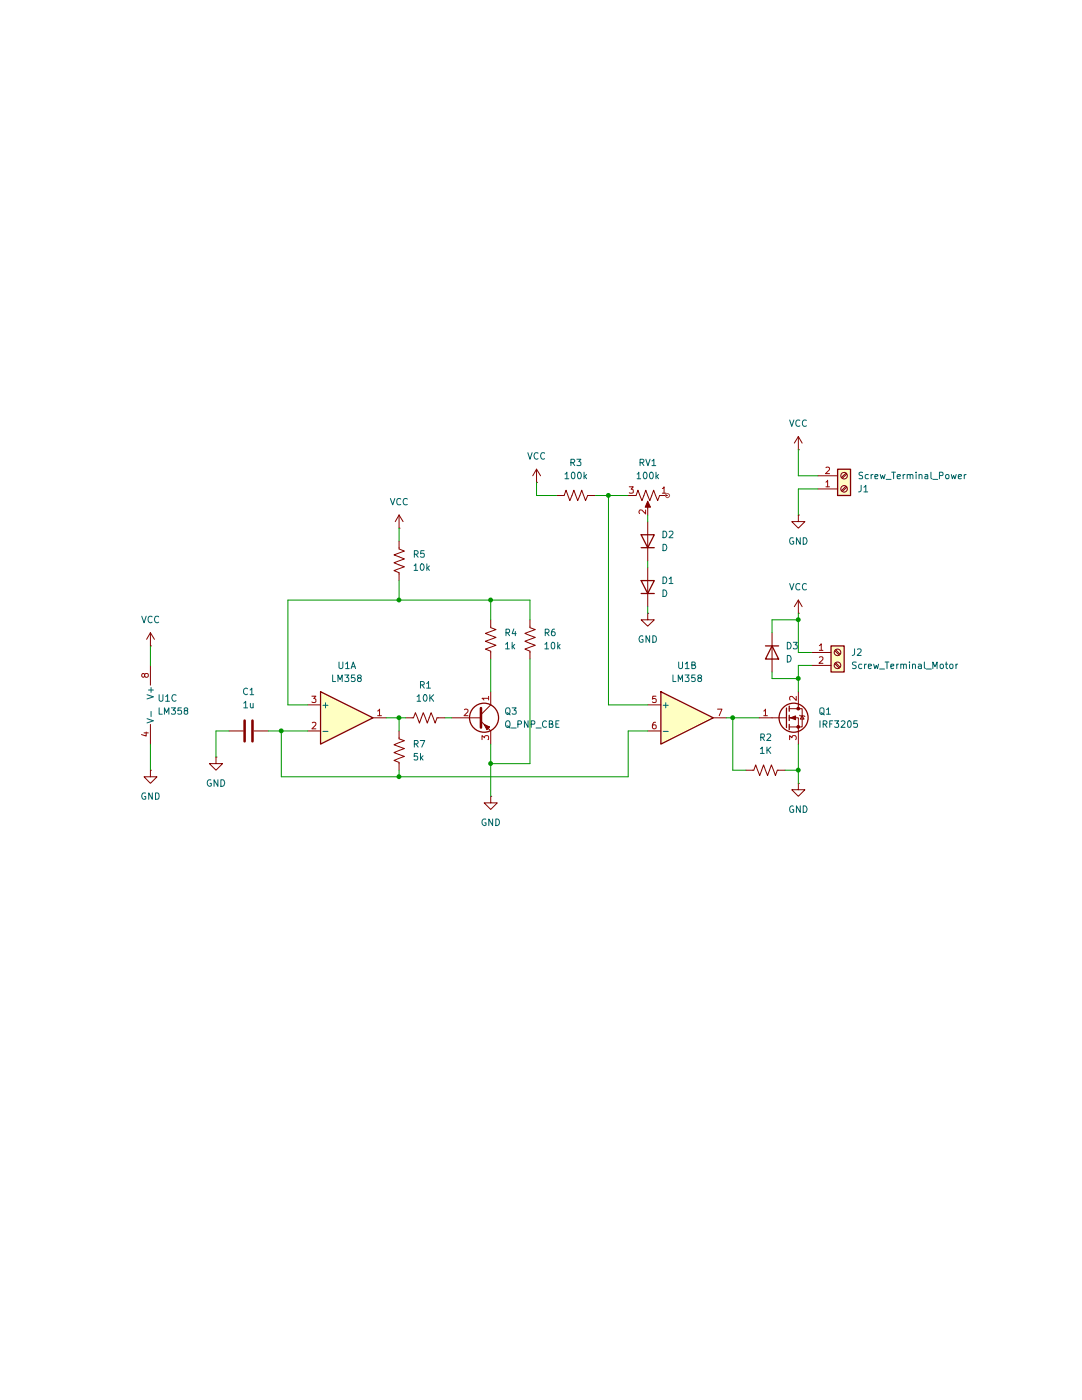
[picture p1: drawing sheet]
(kicad_sch
 (version 20231120)
 (generator "eeschema")
 (generator_version "8.0")
 (paper "A5")
 (lib_symbols
  (symbol "Amplifier_Operational:LM358"
   (pin_names
    (offset 0.127)) (exclude_from_sim no) (in_bom yes) (on_board yes)
   (property "Reference" "U" (at 0 5.08 0) (effects (font (size 1.27 1.27)) (justify left)))
   (property "Value" "LM358" (at 0 -5.08 0) (effects (font (size 1.27 1.27)) (justify left)))
   (property "Footprint" "" (at 0 0 0) (effects (font (size 1.27 1.27)) (hide yes)))
   (property "Datasheet" "http://www.ti.com/lit/ds/symlink/lm2904-n.pdf" (at 0 0 0) (effects (font (size 1.27 1.27)) (hide yes)))
   (property "Description" "Low-Power, Dual Operational Amplifiers, DIP-8/SOIC-8/TO-99-8" (at 0 0 0) (effects (font (size 1.27 1.27)) (hide yes)))
   (property "ki_locked" "" (at 0 0 0) (effects (font (size 1.27 1.27))))
   (symbol "LM358_1_1"
    (polyline (pts (xy -5.08 5.08) (xy 5.08 0) (xy -5.08 -5.08) (xy -5.08 5.08)) (stroke (width 0.254) (type default)) (fill (type background)))
    (pin output line (at 7.62 0 180) (length 2.54) (name "~" (effects (font (size 1.27 1.27)))) (number "1" (effects (font (size 1.27 1.27)))))
    (pin input line (at -7.62 -2.54 0) (length 2.54) (name "-" (effects (font (size 1.27 1.27)))) (number "2" (effects (font (size 1.27 1.27)))))
    (pin input line (at -7.62 2.54 0) (length 2.54) (name "+" (effects (font (size 1.27 1.27)))) (number "3" (effects (font (size 1.27 1.27))))))
   (symbol "LM358_2_1"
    (polyline (pts (xy -5.08 5.08) (xy 5.08 0) (xy -5.08 -5.08) (xy -5.08 5.08)) (stroke (width 0.254) (type default)) (fill (type background)))
    (pin input line (at -7.62 2.54 0) (length 2.54) (name "+" (effects (font (size 1.27 1.27)))) (number "5" (effects (font (size 1.27 1.27)))))
    (pin input line (at -7.62 -2.54 0) (length 2.54) (name "-" (effects (font (size 1.27 1.27)))) (number "6" (effects (font (size 1.27 1.27)))))
    (pin output line (at 7.62 0 180) (length 2.54) (name "~" (effects (font (size 1.27 1.27)))) (number "7" (effects (font (size 1.27 1.27))))))
   (symbol "LM358_3_1"
    (pin power_in line (at -2.54 -7.62 90) (length 3.81) (name "V-" (effects (font (size 1.27 1.27)))) (number "4" (effects (font (size 1.27 1.27)))))
    (pin power_in line (at -2.54 7.62 270) (length 3.81) (name "V+" (effects (font (size 1.27 1.27)))) (number "8" (effects (font (size 1.27 1.27)))))))
  (symbol "Connector:Screw_Terminal_01x02"
   (pin_names
    (offset 1.016) hide) (exclude_from_sim no) (in_bom yes) (on_board yes)
   (property "Reference" "J" (at 0 2.54 0) (effects (font (size 1.27 1.27))))
   (property "Value" "Screw_Terminal_01x02" (at 0 -5.08 0) (effects (font (size 1.27 1.27))))
   (property "Footprint" "" (at 0 0 0) (effects (font (size 1.27 1.27)) (hide yes)))
   (property "Datasheet" "~" (at 0 0 0) (effects (font (size 1.27 1.27)) (hide yes)))
   (property "Description" "Generic screw terminal, single row, 01x02, script generated (kicad-library-utils/schlib/autogen/connector/)" (at 0 0 0) (effects (font (size 1.27 1.27)) (hide yes)))
   (symbol "Screw_Terminal_01x02_1_1"
    (rectangle (start -1.27 1.27) (end 1.27 -3.81) (stroke (width 0.254) (type default)) (fill (type background)))
    (circle (center 0 -2.54) (radius 0.635) (stroke (width 0.1524) (type default)) (fill (type none)))
    (polyline (pts (xy -0.5334 -2.2098) (xy 0.3302 -3.048)) (stroke (width 0.1524) (type default)) (fill (type none)))
    (polyline (pts (xy -0.5334 0.3302) (xy 0.3302 -0.508)) (stroke (width 0.1524) (type default)) (fill (type none)))
    (polyline (pts (xy -0.3556 -2.032) (xy 0.508 -2.8702)) (stroke (width 0.1524) (type default)) (fill (type none)))
    (polyline (pts (xy -0.3556 0.508) (xy 0.508 -0.3302)) (stroke (width 0.1524) (type default)) (fill (type none)))
    (circle (center 0 0) (radius 0.635) (stroke (width 0.1524) (type default)) (fill (type none)))
    (pin passive line (at -5.08 0 0) (length 3.81) (name "Pin_1" (effects (font (size 1.27 1.27)))) (number "1" (effects (font (size 1.27 1.27)))))
    (pin passive line (at -5.08 -2.54 0) (length 3.81) (name "Pin_2" (effects (font (size 1.27 1.27)))) (number "2" (effects (font (size 1.27 1.27)))))))
  (symbol "Device:C"
   (pin_numbers hide)
   (pin_names
    (offset 0.254)) (exclude_from_sim no) (in_bom yes) (on_board yes)
   (property "Reference" "C" (at 0.635 2.54 0) (effects (font (size 1.27 1.27)) (justify left)))
   (property "Value" "C" (at 0.635 -2.54 0) (effects (font (size 1.27 1.27)) (justify left)))
   (property "Footprint" "" (at 0.9652 -3.81 0) (effects (font (size 1.27 1.27)) (hide yes)))
   (property "Datasheet" "~" (at 0 0 0) (effects (font (size 1.27 1.27)) (hide yes)))
   (property "Description" "Unpolarized capacitor" (at 0 0 0) (effects (font (size 1.27 1.27)) (hide yes)))
   (symbol "C_0_1"
    (polyline (pts (xy -2.032 -0.762) (xy 2.032 -0.762)) (stroke (width 0.508) (type default)) (fill (type none)))
    (polyline (pts (xy -2.032 0.762) (xy 2.032 0.762)) (stroke (width 0.508) (type default)) (fill (type none))))
   (symbol "C_1_1"
    (pin passive line (at 0 3.81 270) (length 2.794) (name "~" (effects (font (size 1.27 1.27)))) (number "1" (effects (font (size 1.27 1.27)))))
    (pin passive line (at 0 -3.81 90) (length 2.794) (name "~" (effects (font (size 1.27 1.27)))) (number "2" (effects (font (size 1.27 1.27)))))))
  (symbol "Device:D"
   (pin_numbers hide)
   (pin_names
    (offset 1.016) hide) (exclude_from_sim no) (in_bom yes) (on_board yes)
   (property "Reference" "D" (at 0 2.54 0) (effects (font (size 1.27 1.27))))
   (property "Value" "D" (at 0 -2.54 0) (effects (font (size 1.27 1.27))))
   (property "Footprint" "" (at 0 0 0) (effects (font (size 1.27 1.27)) (hide yes)))
   (property "Datasheet" "~" (at 0 0 0) (effects (font (size 1.27 1.27)) (hide yes)))
   (property "Description" "Diode" (at 0 0 0) (effects (font (size 1.27 1.27)) (hide yes)))
   (property "Sim.Device" "D" (at 0 0 0) (effects (font (size 1.27 1.27)) (hide yes)))
   (property "Sim.Pins" "1=K 2=A" (at 0 0 0) (effects (font (size 1.27 1.27)) (hide yes)))
   (symbol "D_0_1"
    (polyline (pts (xy -1.27 1.27) (xy -1.27 -1.27)) (stroke (width 0.254) (type default)) (fill (type none)))
    (polyline (pts (xy 1.27 0) (xy -1.27 0)) (stroke (width 0) (type default)) (fill (type none)))
    (polyline (pts (xy 1.27 1.27) (xy 1.27 -1.27) (xy -1.27 0) (xy 1.27 1.27)) (stroke (width 0.254) (type default)) (fill (type none))))
   (symbol "D_1_1"
    (pin passive line (at -3.81 0 0) (length 2.54) (name "K" (effects (font (size 1.27 1.27)))) (number "1" (effects (font (size 1.27 1.27)))))
    (pin passive line (at 3.81 0 180) (length 2.54) (name "A" (effects (font (size 1.27 1.27)))) (number "2" (effects (font (size 1.27 1.27)))))))
  (symbol "Device:Q_PNP_CBE"
   (pin_names
    (offset 0) hide) (exclude_from_sim no) (in_bom yes) (on_board yes)
   (property "Reference" "Q" (at 5.08 1.27 0) (effects (font (size 1.27 1.27)) (justify left)))
   (property "Value" "Q_PNP_CBE" (at 5.08 -1.27 0) (effects (font (size 1.27 1.27)) (justify left)))
   (property "Footprint" "" (at 5.08 2.54 0) (effects (font (size 1.27 1.27)) (hide yes)))
   (property "Datasheet" "~" (at 0 0 0) (effects (font (size 1.27 1.27)) (hide yes)))
   (property "Description" "PNP transistor, collector/base/emitter" (at 0 0 0) (effects (font (size 1.27 1.27)) (hide yes)))
   (symbol "Q_PNP_CBE_0_1"
    (polyline (pts (xy 0.635 0.635) (xy 2.54 2.54)) (stroke (width 0) (type default)) (fill (type none)))
    (polyline (pts (xy 0.635 -0.635) (xy 2.54 -2.54) (xy 2.54 -2.54)) (stroke (width 0) (type default)) (fill (type none)))
    (polyline (pts (xy 0.635 1.905) (xy 0.635 -1.905) (xy 0.635 -1.905)) (stroke (width 0.508) (type default)) (fill (type none)))
    (polyline (pts (xy 2.286 -1.778) (xy 1.778 -2.286) (xy 1.27 -1.27) (xy 2.286 -1.778) (xy 2.286 -1.778)) (stroke (width 0) (type default)) (fill (type outline)))
    (circle (center 1.27 0) (radius 2.8194) (stroke (width 0.254) (type default)) (fill (type none))))
   (symbol "Q_PNP_CBE_1_1"
    (pin passive line (at 2.54 5.08 270) (length 2.54) (name "C" (effects (font (size 1.27 1.27)))) (number "1" (effects (font (size 1.27 1.27)))))
    (pin input line (at -5.08 0 0) (length 5.715) (name "B" (effects (font (size 1.27 1.27)))) (number "2" (effects (font (size 1.27 1.27)))))
    (pin passive line (at 2.54 -5.08 90) (length 2.54) (name "E" (effects (font (size 1.27 1.27)))) (number "3" (effects (font (size 1.27 1.27)))))))
  (symbol "Device:R_Potentiometer_US"
   (pin_names
    (offset 1.016) hide) (exclude_from_sim no) (in_bom yes) (on_board yes)
   (property "Reference" "RV" (at -4.445 0 90) (effects (font (size 1.27 1.27))))
   (property "Value" "R_Potentiometer_US" (at -2.54 0 90) (effects (font (size 1.27 1.27))))
   (property "Footprint" "" (at 0 0 0) (effects (font (size 1.27 1.27)) (hide yes)))
   (property "Datasheet" "~" (at 0 0 0) (effects (font (size 1.27 1.27)) (hide yes)))
   (property "Description" "Potentiometer, US symbol" (at 0 0 0) (effects (font (size 1.27 1.27)) (hide yes)))
   (symbol "R_Potentiometer_US_0_1"
    (polyline (pts (xy 0 -2.286) (xy 0 -2.54)) (stroke (width 0) (type default)) (fill (type none)))
    (polyline (pts (xy 0 2.54) (xy 0 2.286)) (stroke (width 0) (type default)) (fill (type none)))
    (polyline (pts (xy 2.54 0) (xy 1.524 0)) (stroke (width 0) (type default)) (fill (type none)))
    (polyline (pts (xy 1.143 0) (xy 2.286 0.508) (xy 2.286 -0.508) (xy 1.143 0)) (stroke (width 0) (type default)) (fill (type outline)))
    (polyline (pts (xy 0 -0.762) (xy 1.016 -1.143) (xy 0 -1.524) (xy -1.016 -1.905) (xy 0 -2.286)) (stroke (width 0) (type default)) (fill (type none)))
    (polyline (pts (xy 0 0.762) (xy 1.016 0.381) (xy 0 0) (xy -1.016 -0.381) (xy 0 -0.762)) (stroke (width 0) (type default)) (fill (type none)))
    (polyline (pts (xy 0 2.286) (xy 1.016 1.905) (xy 0 1.524) (xy -1.016 1.143) (xy 0 0.762)) (stroke (width 0) (type default)) (fill (type none))))
   (symbol "R_Potentiometer_US_1_1"
    (pin passive line (at 0 3.81 270) (length 1.27) (name "1" (effects (font (size 1.27 1.27)))) (number "1" (effects (font (size 1.27 1.27)))))
    (pin passive line (at 3.81 0 180) (length 1.27) (name "2" (effects (font (size 1.27 1.27)))) (number "2" (effects (font (size 1.27 1.27)))))
    (pin passive line (at 0 -3.81 90) (length 1.27) (name "3" (effects (font (size 1.27 1.27)))) (number "3" (effects (font (size 1.27 1.27)))))))
  (symbol "Device:R_US"
   (pin_numbers hide)
   (pin_names
    (offset 0)) (exclude_from_sim no) (in_bom yes) (on_board yes)
   (property "Reference" "R" (at 2.54 0 90) (effects (font (size 1.27 1.27))))
   (property "Value" "R_US" (at -2.54 0 90) (effects (font (size 1.27 1.27))))
   (property "Footprint" "" (at 1.016 -0.254 90) (effects (font (size 1.27 1.27)) (hide yes)))
   (property "Datasheet" "~" (at 0 0 0) (effects (font (size 1.27 1.27)) (hide yes)))
   (property "Description" "Resistor, US symbol" (at 0 0 0) (effects (font (size 1.27 1.27)) (hide yes)))
   (symbol "R_US_0_1"
    (polyline (pts (xy 0 -2.286) (xy 0 -2.54)) (stroke (width 0) (type default)) (fill (type none)))
    (polyline (pts (xy 0 2.286) (xy 0 2.54)) (stroke (width 0) (type default)) (fill (type none)))
    (polyline (pts (xy 0 -0.762) (xy 1.016 -1.143) (xy 0 -1.524) (xy -1.016 -1.905) (xy 0 -2.286)) (stroke (width 0) (type default)) (fill (type none)))
    (polyline (pts (xy 0 0.762) (xy 1.016 0.381) (xy 0 0) (xy -1.016 -0.381) (xy 0 -0.762)) (stroke (width 0) (type default)) (fill (type none)))
    (polyline (pts (xy 0 2.286) (xy 1.016 1.905) (xy 0 1.524) (xy -1.016 1.143) (xy 0 0.762)) (stroke (width 0) (type default)) (fill (type none))))
   (symbol "R_US_1_1"
    (pin passive line (at 0 3.81 270) (length 1.27) (name "~" (effects (font (size 1.27 1.27)))) (number "1" (effects (font (size 1.27 1.27)))))
    (pin passive line (at 0 -3.81 90) (length 1.27) (name "~" (effects (font (size 1.27 1.27)))) (number "2" (effects (font (size 1.27 1.27)))))))
  (symbol "Transistor_FET:IRF3205"
   (pin_names hide) (exclude_from_sim no) (in_bom yes) (on_board yes)
   (property "Reference" "Q" (at 5.08 1.905 0) (effects (font (size 1.27 1.27)) (justify left)))
   (property "Value" "IRF3205" (at 5.08 0 0) (effects (font (size 1.27 1.27)) (justify left)))
   (property "Footprint" "Package_TO_SOT_THT:TO-220-3_Vertical" (at 5.08 -1.905 0) (effects (font (size 1.27 1.27)
    (italic yes)) (justify left) (hide yes)))
   (property "Datasheet" "http://www.irf.com/product-info/datasheets/data/irf3205.pdf" (at 5.08 -3.81 0) (effects (font (size 1.27 1.27)) (justify left) (hide yes)))
   (property "Description" "110A Id, 55V Vds, Single N-Channel HEXFET Power MOSFET, 8mOhm Ron, TO-220AB" (at 0 0 0) (effects (font (size 1.27 1.27)) (hide yes)))
   (symbol "IRF3205_0_1"
    (polyline (pts (xy 0.254 0) (xy -2.54 0)) (stroke (width 0) (type default)) (fill (type none)))
    (polyline (pts (xy 0.254 1.905) (xy 0.254 -1.905)) (stroke (width 0.254) (type default)) (fill (type none)))
    (polyline (pts (xy 0.762 -1.27) (xy 0.762 -2.286)) (stroke (width 0.254) (type default)) (fill (type none)))
    (polyline (pts (xy 0.762 0.508) (xy 0.762 -0.508)) (stroke (width 0.254) (type default)) (fill (type none)))
    (polyline (pts (xy 0.762 2.286) (xy 0.762 1.27)) (stroke (width 0.254) (type default)) (fill (type none)))
    (polyline (pts (xy 2.54 2.54) (xy 2.54 1.778)) (stroke (width 0) (type default)) (fill (type none)))
    (polyline (pts (xy 2.54 -2.54) (xy 2.54 0) (xy 0.762 0)) (stroke (width 0) (type default)) (fill (type none)))
    (polyline (pts (xy 0.762 -1.778) (xy 3.302 -1.778) (xy 3.302 1.778) (xy 0.762 1.778)) (stroke (width 0) (type default)) (fill (type none)))
    (polyline (pts (xy 1.016 0) (xy 2.032 0.381) (xy 2.032 -0.381) (xy 1.016 0)) (stroke (width 0) (type default)) (fill (type outline)))
    (polyline (pts (xy 2.794 0.508) (xy 2.921 0.381) (xy 3.683 0.381) (xy 3.81 0.254)) (stroke (width 0) (type default)) (fill (type none)))
    (polyline (pts (xy 3.302 0.381) (xy 2.921 -0.254) (xy 3.683 -0.254) (xy 3.302 0.381)) (stroke (width 0) (type default)) (fill (type none)))
    (circle (center 1.651 0) (radius 2.794) (stroke (width 0.254) (type default)) (fill (type none)))
    (circle (center 2.54 -1.778) (radius 0.254) (stroke (width 0) (type default)) (fill (type outline)))
    (circle (center 2.54 1.778) (radius 0.254) (stroke (width 0) (type default)) (fill (type outline))))
   (symbol "IRF3205_1_1"
    (pin input line (at -5.08 0 0) (length 2.54) (name "G" (effects (font (size 1.27 1.27)))) (number "1" (effects (font (size 1.27 1.27)))))
    (pin passive line (at 2.54 5.08 270) (length 2.54) (name "D" (effects (font (size 1.27 1.27)))) (number "2" (effects (font (size 1.27 1.27)))))
    (pin passive line (at 2.54 -5.08 90) (length 2.54) (name "S" (effects (font (size 1.27 1.27)))) (number "3" (effects (font (size 1.27 1.27)))))))
  (symbol "power:GND"
   (power)
   (pin_numbers hide)
   (pin_names
    (offset 0) hide) (exclude_from_sim no) (in_bom yes) (on_board yes)
   (property "Reference" "#PWR" (at 0 -6.35 0) (effects (font (size 1.27 1.27)) (hide yes)))
   (property "Value" "GND" (at 0 -3.81 0) (effects (font (size 1.27 1.27))))
   (property "Footprint" "" (at 0 0 0) (effects (font (size 1.27 1.27)) (hide yes)))
   (property "Datasheet" "" (at 0 0 0) (effects (font (size 1.27 1.27)) (hide yes)))
   (property "Description" "Power symbol creates a global label with name \"GND\" , ground" (at 0 0 0) (effects (font (size 1.27 1.27)) (hide yes)))
   (symbol "GND_0_1"
    (polyline (pts (xy 0 0) (xy 0 -1.27) (xy 1.27 -1.27) (xy 0 -2.54) (xy -1.27 -1.27) (xy 0 -1.27)) (stroke (width 0) (type default)) (fill (type none))))
   (symbol "GND_1_1"
    (pin power_in line (at 0 0 270) (length 0) (name "~" (effects (font (size 1.27 1.27)))) (number "1" (effects (font (size 1.27 1.27)))))))
  (symbol "power:VCC"
   (power)
   (pin_numbers hide)
   (pin_names
    (offset 0) hide) (exclude_from_sim no) (in_bom yes) (on_board yes)
   (property "Reference" "#PWR" (at 0 -3.81 0) (effects (font (size 1.27 1.27)) (hide yes)))
   (property "Value" "VCC" (at 0 3.556 0) (effects (font (size 1.27 1.27))))
   (property "Footprint" "" (at 0 0 0) (effects (font (size 1.27 1.27)) (hide yes)))
   (property "Datasheet" "" (at 0 0 0) (effects (font (size 1.27 1.27)) (hide yes)))
   (property "Description" "Power symbol creates a global label with name \"VCC\"" (at 0 0 0) (effects (font (size 1.27 1.27)) (hide yes)))
   (symbol "VCC_0_1"
    (polyline (pts (xy -0.762 1.27) (xy 0 2.54)) (stroke (width 0) (type default)) (fill (type none)))
    (polyline (pts (xy 0 0) (xy 0 2.54)) (stroke (width 0) (type default)) (fill (type none)))
    (polyline (pts (xy 0 2.54) (xy 0.762 1.27)) (stroke (width 0) (type default)) (fill (type none))))
   (symbol "VCC_1_1"
    (pin power_in line (at 0 0 90) (length 0) (name "~" (effects (font (size 1.27 1.27)))) (number "1" (effects (font (size 1.27 1.27))))))))
 (junction
  (at 95.25 54.61)
  (diameter 0)
  (color 0 0 0 0))
 (junction
  (at 154.94 58.42)
  (diameter 0)
  (color 0 0 0 0))
 (junction
  (at 54.61 80.01)
  (diameter 0)
  (color 0 0 0 0))
 (junction
  (at 77.47 54.61)
  (diameter 0)
  (color 0 0 0 0))
 (junction
  (at 77.47 88.9)
  (diameter 0)
  (color 0 0 0 0))
 (junction
  (at 77.47 77.47)
  (diameter 0)
  (color 0 0 0 0))
 (junction
  (at 95.25 86.36)
  (diameter 0)
  (color 0 0 0 0))
 (junction
  (at 154.94 87.63)
  (diameter 0)
  (color 0 0 0 0))
 (junction
  (at 154.94 69.85)
  (diameter 0)
  (color 0 0 0 0))
 (junction
  (at 142.24 77.47)
  (diameter 0)
  (color 0 0 0 0))
 (junction
  (at 118.11 34.29)
  (diameter 0)
  (color 0 0 0 0))
 (wire
  (pts (xy 55.88 54.61) (xy 55.88 74.93))
  (stroke (width 0) (type default)))
 (wire
  (pts (xy 102.87 58.42) (xy 102.87 54.61))
  (stroke (width 0) (type default)))
 (wire
  (pts (xy 142.24 77.47) (xy 140.97 77.47))
  (stroke (width 0) (type default)))
 (wire
  (pts (xy 154.94 38.1) (xy 154.94 33.02))
  (stroke (width 0) (type default)))
 (wire
  (pts (xy 95.25 82.55) (xy 95.25 86.36))
  (stroke (width 0) (type default)))
 (wire
  (pts (xy 95.25 86.36) (xy 95.25 92.71))
  (stroke (width 0) (type default)))
 (wire
  (pts (xy 77.47 88.9) (xy 121.92 88.9))
  (stroke (width 0) (type default)))
 (wire
  (pts (xy 154.94 82.55) (xy 154.94 87.63))
  (stroke (width 0) (type default)))
 (wire
  (pts (xy 121.92 80.01) (xy 125.73 80.01))
  (stroke (width 0) (type default)))
 (wire
  (pts (xy 125.73 38.1) (xy 125.73 39.37))
  (stroke (width 0) (type default)))
 (wire
  (pts (xy 41.91 85.09) (xy 41.91 80.01))
  (stroke (width 0) (type default)))
 (wire
  (pts (xy 118.11 34.29) (xy 121.92 34.29))
  (stroke (width 0) (type default)))
 (wire
  (pts (xy 121.92 88.9) (xy 121.92 80.01))
  (stroke (width 0) (type default)))
 (wire
  (pts (xy 154.94 30.48) (xy 154.94 25.4))
  (stroke (width 0) (type default)))
 (wire
  (pts (xy 95.25 54.61) (xy 77.47 54.61))
  (stroke (width 0) (type default)))
 (wire
  (pts (xy 77.47 54.61) (xy 55.88 54.61))
  (stroke (width 0) (type default)))
 (wire
  (pts (xy 29.21 82.55) (xy 29.21 87.63))
  (stroke (width 0) (type default)))
 (wire
  (pts (xy 104.14 34.29) (xy 107.95 34.29))
  (stroke (width 0) (type default)))
 (wire
  (pts (xy 74.93 77.47) (xy 77.47 77.47))
  (stroke (width 0) (type default)))
 (wire
  (pts (xy 77.47 87.63) (xy 77.47 88.9))
  (stroke (width 0) (type default)))
 (wire
  (pts (xy 115.57 34.29) (xy 118.11 34.29))
  (stroke (width 0) (type default)))
 (wire
  (pts (xy 95.25 66.04) (xy 95.25 72.39))
  (stroke (width 0) (type default)))
 (wire
  (pts (xy 29.21 63.5) (xy 29.21 67.31))
  (stroke (width 0) (type default)))
 (wire
  (pts (xy 154.94 64.77) (xy 154.94 58.42))
  (stroke (width 0) (type default)))
 (wire
  (pts (xy 54.61 80.01) (xy 54.61 88.9))
  (stroke (width 0) (type default)))
 (wire
  (pts (xy 149.86 69.85) (xy 154.94 69.85))
  (stroke (width 0) (type default)))
 (wire
  (pts (xy 149.86 68.58) (xy 149.86 69.85))
  (stroke (width 0) (type default)))
 (wire
  (pts (xy 125.73 46.99) (xy 125.73 48.26))
  (stroke (width 0) (type default)))
 (wire
  (pts (xy 41.91 80.01) (xy 44.45 80.01))
  (stroke (width 0) (type default)))
 (wire
  (pts (xy 55.88 74.93) (xy 59.69 74.93))
  (stroke (width 0) (type default)))
 (wire
  (pts (xy 118.11 74.93) (xy 118.11 34.29))
  (stroke (width 0) (type default)))
 (wire
  (pts (xy 86.36 77.47) (xy 87.63 77.47))
  (stroke (width 0) (type default)))
 (wire
  (pts (xy 102.87 66.04) (xy 102.87 86.36))
  (stroke (width 0) (type default)))
 (wire
  (pts (xy 154.94 67.31) (xy 154.94 69.85))
  (stroke (width 0) (type default)))
 (wire
  (pts (xy 154.94 87.63) (xy 154.94 90.17))
  (stroke (width 0) (type default)))
 (wire
  (pts (xy 95.25 54.61) (xy 95.25 58.42))
  (stroke (width 0) (type default)))
 (wire
  (pts (xy 54.61 88.9) (xy 77.47 88.9))
  (stroke (width 0) (type default)))
 (wire
  (pts (xy 125.73 55.88) (xy 125.73 57.15))
  (stroke (width 0) (type default)))
 (wire
  (pts (xy 102.87 86.36) (xy 95.25 86.36))
  (stroke (width 0) (type default)))
 (wire
  (pts (xy 77.47 40.64) (xy 77.47 43.18))
  (stroke (width 0) (type default)))
 (wire
  (pts (xy 149.86 60.96) (xy 149.86 58.42))
  (stroke (width 0) (type default)))
 (wire
  (pts (xy 154.94 30.48) (xy 158.75 30.48))
  (stroke (width 0) (type default)))
 (wire
  (pts (xy 149.86 58.42) (xy 154.94 58.42))
  (stroke (width 0) (type default)))
 (wire
  (pts (xy 152.4 87.63) (xy 154.94 87.63))
  (stroke (width 0) (type default)))
 (wire
  (pts (xy 142.24 87.63) (xy 144.78 87.63))
  (stroke (width 0) (type default)))
 (wire
  (pts (xy 77.47 50.8) (xy 77.47 54.61))
  (stroke (width 0) (type default)))
 (wire
  (pts (xy 102.87 54.61) (xy 95.25 54.61))
  (stroke (width 0) (type default)))
 (wire
  (pts (xy 154.94 58.42) (xy 154.94 57.15))
  (stroke (width 0) (type default)))
 (wire
  (pts (xy 59.69 80.01) (xy 54.61 80.01))
  (stroke (width 0) (type default)))
 (wire
  (pts (xy 157.48 64.77) (xy 154.94 64.77))
  (stroke (width 0) (type default)))
 (wire
  (pts (xy 147.32 77.47) (xy 142.24 77.47))
  (stroke (width 0) (type default)))
 (wire
  (pts (xy 125.73 74.93) (xy 118.11 74.93))
  (stroke (width 0) (type default)))
 (wire
  (pts (xy 52.07 80.01) (xy 54.61 80.01))
  (stroke (width 0) (type default)))
 (wire
  (pts (xy 142.24 77.47) (xy 142.24 87.63))
  (stroke (width 0) (type default)))
 (wire
  (pts (xy 104.14 31.75) (xy 104.14 34.29))
  (stroke (width 0) (type default)))
 (wire
  (pts (xy 77.47 77.47) (xy 77.47 80.01))
  (stroke (width 0) (type default)))
 (wire
  (pts (xy 77.47 77.47) (xy 78.74 77.47))
  (stroke (width 0) (type default)))
 (wire
  (pts (xy 154.94 33.02) (xy 158.75 33.02))
  (stroke (width 0) (type default)))
 (wire
  (pts (xy 154.94 69.85) (xy 154.94 72.39))
  (stroke (width 0) (type default)))
 (wire
  (pts (xy 157.48 67.31) (xy 154.94 67.31))
  (stroke (width 0) (type default)))
 (symbol
  (lib_id "Connector:Screw_Terminal_01x02")
  (at 163.83 33.02 0)
  (mirror x)
  (unit 1)
  (exclude_from_sim no)
  (in_bom yes)
  (on_board yes)
  (dnp no)
  (property "Reference" "J1" (at 166.37 33.0201 0) (effects (font (size 1.27 1.27)) (justify left)))
  (property "Value" "Screw_Terminal_Power" (at 166.37 30.4801 0) (effects (font (size 1.27 1.27)) (justify left)))
  (property "Footprint" "TerminalBlock:TerminalBlock_Altech_AK300-2_P5.00mm" (at 163.83 33.02 0) (effects (font (size 1.27 1.27)) (hide yes)))
  (property "Datasheet" "~" (at 163.83 33.02 0) (effects (font (size 1.27 1.27)) (hide yes)))
  (property "Description" "Generic screw terminal, single row, 01x02, script generated (kicad-library-utils/schlib/autogen/connector/)" (at 163.83 33.02 0) (effects (font (size 1.27 1.27)) (hide yes)))
  (pin "1")
  (pin "2"))
 (symbol
  (lib_id "Device:C")
  (at 48.26 80.01 90)
  (unit 1)
  (exclude_from_sim no)
  (in_bom yes)
  (on_board yes)
  (dnp no)
  (fields_autoplaced yes)
  (property "Reference" "C1" (at 48.26 72.39 90) (effects (font (size 1.27 1.27))))
  (property "Value" "1u" (at 48.26 74.93 90) (effects (font (size 1.27 1.27))))
  (property "Footprint" "Capacitor_THT:C_Disc_D5.1mm_W3.2mm_P5.00mm" (at 52.07 79.0448 0) (effects (font (size 1.27 1.27)) (hide yes)))
  (property "Datasheet" "~" (at 48.26 80.01 0) (effects (font (size 1.27 1.27)) (hide yes)))
  (property "Description" "Unpolarized capacitor" (at 48.26 80.01 0) (effects (font (size 1.27 1.27)) (hide yes)))
  (pin "1")
  (pin "2"))
 (symbol
  (lib_id "Device:R_US")
  (at 111.76 34.29 90)
  (unit 1)
  (exclude_from_sim no)
  (in_bom yes)
  (on_board yes)
  (dnp no)
  (fields_autoplaced yes)
  (property "Reference" "R3" (at 111.76 27.94 90) (effects (font (size 1.27 1.27))))
  (property "Value" "100k" (at 111.76 30.48 90) (effects (font (size 1.27 1.27))))
  (property "Footprint" "Resistor_THT:R_Axial_DIN0207_L6.3mm_D2.5mm_P7.62mm_Horizontal" (at 112.014 33.274 90) (effects (font (size 1.27 1.27)) (hide yes)))
  (property "Datasheet" "~" (at 111.76 34.29 0) (effects (font (size 1.27 1.27)) (hide yes)))
  (property "Description" "Resistor, US symbol" (at 111.76 34.29 0) (effects (font (size 1.27 1.27)) (hide yes)))
  (pin "2")
  (pin "1"))
 (symbol
  (lib_id "Device:D")
  (at 149.86 64.77 270)
  (unit 1)
  (exclude_from_sim no)
  (in_bom yes)
  (on_board yes)
  (dnp no)
  (fields_autoplaced yes)
  (property "Reference" "D3" (at 152.4 63.4999 90) (effects (font (size 1.27 1.27)) (justify left)))
  (property "Value" "D" (at 152.4 66.0399 90) (effects (font (size 1.27 1.27)) (justify left)))
  (property "Footprint" "Diode_THT:D_DO-35_SOD27_P5.08mm_Vertical_KathodeUp" (at 149.86 64.77 0) (effects (font (size 1.27 1.27)) (hide yes)))
  (property "Datasheet" "~" (at 149.86 64.77 0) (effects (font (size 1.27 1.27)) (hide yes)))
  (property "Description" "Diode" (at 149.86 64.77 0) (effects (font (size 1.27 1.27)) (hide yes)))
  (property "Sim.Device" "D" (at 149.86 64.77 0) (effects (font (size 1.27 1.27)) (hide yes)))
  (property "Sim.Pins" "1=K 2=A" (at 149.86 64.77 0) (effects (font (size 1.27 1.27)) (hide yes)))
  (pin "1")
  (pin "2"))
 (symbol
  (lib_id "Device:R_US")
  (at 77.47 83.82 0)
  (unit 1)
  (exclude_from_sim no)
  (in_bom yes)
  (on_board yes)
  (dnp no)
  (fields_autoplaced yes)
  (property "Reference" "R7" (at 80.01 82.5499 0) (effects (font (size 1.27 1.27)) (justify left)))
  (property "Value" "5k" (at 80.01 85.0899 0) (effects (font (size 1.27 1.27)) (justify left)))
  (property "Footprint" "Resistor_THT:R_Axial_DIN0207_L6.3mm_D2.5mm_P2.54mm_Vertical" (at 78.486 84.074 90) (effects (font (size 1.27 1.27)) (hide yes)))
  (property "Datasheet" "~" (at 77.47 83.82 0) (effects (font (size 1.27 1.27)) (hide yes)))
  (property "Description" "Resistor, US symbol" (at 77.47 83.82 0) (effects (font (size 1.27 1.27)) (hide yes)))
  (pin "2")
  (pin "1"))
 (symbol
  (lib_id "power:VCC")
  (at 154.94 57.15 0)
  (unit 1)
  (exclude_from_sim no)
  (in_bom yes)
  (on_board yes)
  (dnp no)
  (fields_autoplaced yes)
  (property "Reference" "#PWR06" (at 154.94 60.96 0) (effects (font (size 1.27 1.27)) (hide yes)))
  (property "Value" "VCC" (at 154.94 52.07 0) (effects (font (size 1.27 1.27))))
  (property "Footprint" "" (at 154.94 57.15 0) (effects (font (size 1.27 1.27)) (hide yes)))
  (property "Datasheet" "" (at 154.94 57.15 0) (effects (font (size 1.27 1.27)) (hide yes)))
  (property "Description" "Power symbol creates a global label with name \"VCC\"" (at 154.94 57.15 0) (effects (font (size 1.27 1.27)) (hide yes)))
  (pin "1"))
 (symbol
  (lib_id "power:GND")
  (at 125.73 57.15 0)
  (unit 1)
  (exclude_from_sim no)
  (in_bom yes)
  (on_board yes)
  (dnp no)
  (fields_autoplaced yes)
  (property "Reference" "#PWR08" (at 125.73 63.5 0) (effects (font (size 1.27 1.27)) (hide yes)))
  (property "Value" "GND" (at 125.73 62.23 0) (effects (font (size 1.27 1.27))))
  (property "Footprint" "" (at 125.73 57.15 0) (effects (font (size 1.27 1.27)) (hide yes)))
  (property "Datasheet" "" (at 125.73 57.15 0) (effects (font (size 1.27 1.27)) (hide yes)))
  (property "Description" "Power symbol creates a global label with name \"GND\" , ground" (at 125.73 57.15 0) (effects (font (size 1.27 1.27)) (hide yes)))
  (pin "1"))
 (symbol
  (lib_id "power:VCC")
  (at 29.21 63.5 0)
  (unit 1)
  (exclude_from_sim no)
  (in_bom yes)
  (on_board yes)
  (dnp no)
  (fields_autoplaced yes)
  (property "Reference" "#PWR03" (at 29.21 67.31 0) (effects (font (size 1.27 1.27)) (hide yes)))
  (property "Value" "VCC" (at 29.21 58.42 0) (effects (font (size 1.27 1.27))))
  (property "Footprint" "" (at 29.21 63.5 0) (effects (font (size 1.27 1.27)) (hide yes)))
  (property "Datasheet" "" (at 29.21 63.5 0) (effects (font (size 1.27 1.27)) (hide yes)))
  (property "Description" "Power symbol creates a global label with name \"VCC\"" (at 29.21 63.5 0) (effects (font (size 1.27 1.27)) (hide yes)))
  (pin "1"))
 (symbol
  (lib_id "Connector:Screw_Terminal_01x02")
  (at 162.56 64.77 0)
  (unit 1)
  (exclude_from_sim no)
  (in_bom yes)
  (on_board yes)
  (dnp no)
  (fields_autoplaced yes)
  (property "Reference" "J2" (at 165.1 64.7699 0) (effects (font (size 1.27 1.27)) (justify left)))
  (property "Value" "Screw_Terminal_Motor" (at 165.1 67.3099 0) (effects (font (size 1.27 1.27)) (justify left)))
  (property "Footprint" "TerminalBlock:TerminalBlock_Altech_AK300-2_P5.00mm" (at 162.56 64.77 0) (effects (font (size 1.27 1.27)) (hide yes)))
  (property "Datasheet" "~" (at 162.56 64.77 0) (effects (font (size 1.27 1.27)) (hide yes)))
  (property "Description" "Generic screw terminal, single row, 01x02, script generated (kicad-library-utils/schlib/autogen/connector/)" (at 162.56 64.77 0) (effects (font (size 1.27 1.27)) (hide yes)))
  (pin "1")
  (pin "2"))
 (symbol
  (lib_id "power:GND")
  (at 95.25 92.71 0)
  (unit 1)
  (exclude_from_sim no)
  (in_bom yes)
  (on_board yes)
  (dnp no)
  (fields_autoplaced yes)
  (property "Reference" "#PWR07" (at 95.25 99.06 0) (effects (font (size 1.27 1.27)) (hide yes)))
  (property "Value" "GND" (at 95.25 97.79 0) (effects (font (size 1.27 1.27))))
  (property "Footprint" "" (at 95.25 92.71 0) (effects (font (size 1.27 1.27)) (hide yes)))
  (property "Datasheet" "" (at 95.25 92.71 0) (effects (font (size 1.27 1.27)) (hide yes)))
  (property "Description" "Power symbol creates a global label with name \"GND\" , ground" (at 95.25 92.71 0) (effects (font (size 1.27 1.27)) (hide yes)))
  (pin "1"))
 (symbol
  (lib_id "Device:D")
  (at 125.73 52.07 90)
  (unit 1)
  (exclude_from_sim no)
  (in_bom yes)
  (on_board yes)
  (dnp no)
  (fields_autoplaced yes)
  (property "Reference" "D1" (at 128.27 50.7999 90) (effects (font (size 1.27 1.27)) (justify right)))
  (property "Value" "D" (at 128.27 53.3399 90) (effects (font (size 1.27 1.27)) (justify right)))
  (property "Footprint" "Diode_THT:D_DO-35_SOD27_P7.62mm_Horizontal" (at 125.73 52.07 0) (effects (font (size 1.27 1.27)) (hide yes)))
  (property "Datasheet" "~" (at 125.73 52.07 0) (effects (font (size 1.27 1.27)) (hide yes)))
  (property "Description" "Diode" (at 125.73 52.07 0) (effects (font (size 1.27 1.27)) (hide yes)))
  (property "Sim.Device" "D" (at 125.73 52.07 0) (effects (font (size 1.27 1.27)) (hide yes)))
  (property "Sim.Pins" "1=K 2=A" (at 125.73 52.07 0) (effects (font (size 1.27 1.27)) (hide yes)))
  (pin "1")
  (pin "2"))
 (symbol
  (lib_id "Device:Q_PNP_CBE")
  (at 92.71 77.47 0)
  (unit 1)
  (exclude_from_sim no)
  (in_bom yes)
  (on_board yes)
  (dnp no)
  (fields_autoplaced yes)
  (property "Reference" "Q3" (at 97.79 76.1999 0) (effects (font (size 1.27 1.27)) (justify left)))
  (property "Value" "Q_PNP_CBE" (at 97.79 78.7399 0) (effects (font (size 1.27 1.27)) (justify left)))
  (property "Footprint" "Package_TO_SOT_THT:TO-92_Inline_Wide" (at 97.79 74.93 0) (effects (font (size 1.27 1.27)) (hide yes)))
  (property "Datasheet" "~" (at 92.71 77.47 0) (effects (font (size 1.27 1.27)) (hide yes)))
  (property "Description" "PNP transistor, collector/base/emitter" (at 92.71 77.47 0) (effects (font (size 1.27 1.27)) (hide yes)))
  (pin "2")
  (pin "3")
  (pin "1"))
 (symbol
  (lib_id "power:GND")
  (at 29.21 87.63 0)
  (unit 1)
  (exclude_from_sim no)
  (in_bom yes)
  (on_board yes)
  (dnp no)
  (fields_autoplaced yes)
  (property "Reference" "#PWR04" (at 29.21 93.98 0) (effects (font (size 1.27 1.27)) (hide yes)))
  (property "Value" "GND" (at 29.21 92.71 0) (effects (font (size 1.27 1.27))))
  (property "Footprint" "" (at 29.21 87.63 0) (effects (font (size 1.27 1.27)) (hide yes)))
  (property "Datasheet" "" (at 29.21 87.63 0) (effects (font (size 1.27 1.27)) (hide yes)))
  (property "Description" "Power symbol creates a global label with name \"GND\" , ground" (at 29.21 87.63 0) (effects (font (size 1.27 1.27)) (hide yes)))
  (pin "1"))
 (symbol
  (lib_id "power:VCC")
  (at 154.94 25.4 0)
  (unit 1)
  (exclude_from_sim no)
  (in_bom yes)
  (on_board yes)
  (dnp no)
  (fields_autoplaced yes)
  (property "Reference" "#PWR02" (at 154.94 29.21 0) (effects (font (size 1.27 1.27)) (hide yes)))
  (property "Value" "VCC" (at 154.94 20.32 0) (effects (font (size 1.27 1.27))))
  (property "Footprint" "" (at 154.94 25.4 0) (effects (font (size 1.27 1.27)) (hide yes)))
  (property "Datasheet" "" (at 154.94 25.4 0) (effects (font (size 1.27 1.27)) (hide yes)))
  (property "Description" "Power symbol creates a global label with name \"VCC\"" (at 154.94 25.4 0) (effects (font (size 1.27 1.27)) (hide yes)))
  (pin "1"))
 (symbol
  (lib_id "Device:R_US")
  (at 82.55 77.47 90)
  (unit 1)
  (exclude_from_sim no)
  (in_bom yes)
  (on_board yes)
  (dnp no)
  (fields_autoplaced yes)
  (property "Reference" "R1" (at 82.55 71.12 90) (effects (font (size 1.27 1.27))))
  (property "Value" "10K" (at 82.55 73.66 90) (effects (font (size 1.27 1.27))))
  (property "Footprint" "Resistor_THT:R_Axial_DIN0207_L6.3mm_D2.5mm_P5.08mm_Vertical" (at 82.804 76.454 90) (effects (font (size 1.27 1.27)) (hide yes)))
  (property "Datasheet" "~" (at 82.55 77.47 0) (effects (font (size 1.27 1.27)) (hide yes)))
  (property "Description" "Resistor, US symbol" (at 82.55 77.47 0) (effects (font (size 1.27 1.27)) (hide yes)))
  (pin "2")
  (pin "1"))
 (symbol
  (lib_id "power:VCC")
  (at 77.47 40.64 0)
  (unit 1)
  (exclude_from_sim no)
  (in_bom yes)
  (on_board yes)
  (dnp no)
  (fields_autoplaced yes)
  (property "Reference" "#PWR010" (at 77.47 44.45 0) (effects (font (size 1.27 1.27)) (hide yes)))
  (property "Value" "VCC" (at 77.47 35.56 0) (effects (font (size 1.27 1.27))))
  (property "Footprint" "" (at 77.47 40.64 0) (effects (font (size 1.27 1.27)) (hide yes)))
  (property "Datasheet" "" (at 77.47 40.64 0) (effects (font (size 1.27 1.27)) (hide yes)))
  (property "Description" "Power symbol creates a global label with name \"VCC\"" (at 77.47 40.64 0) (effects (font (size 1.27 1.27)) (hide yes)))
  (pin "1"))
 (symbol
  (lib_id "power:VCC")
  (at 104.14 31.75 0)
  (unit 1)
  (exclude_from_sim no)
  (in_bom yes)
  (on_board yes)
  (dnp no)
  (fields_autoplaced yes)
  (property "Reference" "#PWR09" (at 104.14 35.56 0) (effects (font (size 1.27 1.27)) (hide yes)))
  (property "Value" "VCC" (at 104.14 26.67 0) (effects (font (size 1.27 1.27))))
  (property "Footprint" "" (at 104.14 31.75 0) (effects (font (size 1.27 1.27)) (hide yes)))
  (property "Datasheet" "" (at 104.14 31.75 0) (effects (font (size 1.27 1.27)) (hide yes)))
  (property "Description" "Power symbol creates a global label with name \"VCC\"" (at 104.14 31.75 0) (effects (font (size 1.27 1.27)) (hide yes)))
  (pin "1"))
 (symbol
  (lib_id "Device:R_US")
  (at 77.47 46.99 180)
  (unit 1)
  (exclude_from_sim no)
  (in_bom yes)
  (on_board yes)
  (dnp no)
  (fields_autoplaced yes)
  (property "Reference" "R5" (at 80.01 45.7199 0) (effects (font (size 1.27 1.27)) (justify right)))
  (property "Value" "10k" (at 80.01 48.2599 0) (effects (font (size 1.27 1.27)) (justify right)))
  (property "Footprint" "Resistor_THT:R_Axial_DIN0207_L6.3mm_D2.5mm_P10.16mm_Horizontal" (at 76.454 46.736 90) (effects (font (size 1.27 1.27)) (hide yes)))
  (property "Datasheet" "~" (at 77.47 46.99 0) (effects (font (size 1.27 1.27)) (hide yes)))
  (property "Description" "Resistor, US symbol" (at 77.47 46.99 0) (effects (font (size 1.27 1.27)) (hide yes)))
  (pin "2")
  (pin "1"))
 (symbol
  (lib_id "power:GND")
  (at 154.94 90.17 0)
  (unit 1)
  (exclude_from_sim no)
  (in_bom yes)
  (on_board yes)
  (dnp no)
  (fields_autoplaced yes)
  (property "Reference" "#PWR05" (at 154.94 96.52 0) (effects (font (size 1.27 1.27)) (hide yes)))
  (property "Value" "GND" (at 154.94 95.25 0) (effects (font (size 1.27 1.27))))
  (property "Footprint" "" (at 154.94 90.17 0) (effects (font (size 1.27 1.27)) (hide yes)))
  (property "Datasheet" "" (at 154.94 90.17 0) (effects (font (size 1.27 1.27)) (hide yes)))
  (property "Description" "Power symbol creates a global label with name \"GND\" , ground" (at 154.94 90.17 0) (effects (font (size 1.27 1.27)) (hide yes)))
  (pin "1"))
 (symbol
  (lib_id "Device:D")
  (at 125.73 43.18 90)
  (unit 1)
  (exclude_from_sim no)
  (in_bom yes)
  (on_board yes)
  (dnp no)
  (fields_autoplaced yes)
  (property "Reference" "D2" (at 128.27 41.9099 90) (effects (font (size 1.27 1.27)) (justify right)))
  (property "Value" "D" (at 128.27 44.4499 90) (effects (font (size 1.27 1.27)) (justify right)))
  (property "Footprint" "Diode_THT:D_DO-35_SOD27_P2.54mm_Vertical_KathodeUp" (at 125.73 43.18 0) (effects (font (size 1.27 1.27)) (hide yes)))
  (property "Datasheet" "~" (at 125.73 43.18 0) (effects (font (size 1.27 1.27)) (hide yes)))
  (property "Description" "Diode" (at 125.73 43.18 0) (effects (font (size 1.27 1.27)) (hide yes)))
  (property "Sim.Device" "D" (at 125.73 43.18 0) (effects (font (size 1.27 1.27)) (hide yes)))
  (property "Sim.Pins" "1=K 2=A" (at 125.73 43.18 0) (effects (font (size 1.27 1.27)) (hide yes)))
  (pin "1")
  (pin "2"))
 (symbol
  (lib_id "Device:R_US")
  (at 148.59 87.63 90)
  (unit 1)
  (exclude_from_sim no)
  (in_bom yes)
  (on_board yes)
  (dnp no)
  (fields_autoplaced yes)
  (property "Reference" "R2" (at 148.59 81.28 90) (effects (font (size 1.27 1.27))))
  (property "Value" "1K" (at 148.59 83.82 90) (effects (font (size 1.27 1.27))))
  (property "Footprint" "Resistor_THT:R_Axial_DIN0207_L6.3mm_D2.5mm_P5.08mm_Vertical" (at 148.844 86.614 90) (effects (font (size 1.27 1.27)) (hide yes)))
  (property "Datasheet" "~" (at 148.59 87.63 0) (effects (font (size 1.27 1.27)) (hide yes)))
  (property "Description" "Resistor, US symbol" (at 148.59 87.63 0) (effects (font (size 1.27 1.27)) (hide yes)))
  (pin "2")
  (pin "1"))
 (symbol
  (lib_id "Amplifier_Operational:LM358")
  (at 31.75 74.93 0)
  (unit 3)
  (exclude_from_sim no)
  (in_bom yes)
  (on_board yes)
  (dnp no)
  (fields_autoplaced yes)
  (property "Reference" "U1" (at 30.48 73.6599 0) (effects (font (size 1.27 1.27)) (justify left)))
  (property "Value" "LM358" (at 30.48 76.1999 0) (effects (font (size 1.27 1.27)) (justify left)))
  (property "Footprint" "Package_DIP:DIP-8_W7.62mm" (at 31.75 74.93 0) (effects (font (size 1.27 1.27)) (hide yes)))
  (property "Datasheet" "http://www.ti.com/lit/ds/symlink/lm2904-n.pdf" (at 31.75 74.93 0) (effects (font (size 1.27 1.27)) (hide yes)))
  (property "Description" "Low-Power, Dual Operational Amplifiers, DIP-8/SOIC-8/TO-99-8" (at 31.75 74.93 0) (effects (font (size 1.27 1.27)) (hide yes)))
  (pin "4")
  (pin "6")
  (pin "5")
  (pin "1")
  (pin "2")
  (pin "3")
  (pin "7")
  (pin "8"))
 (symbol
  (lib_id "Device:R_US")
  (at 95.25 62.23 180)
  (unit 1)
  (exclude_from_sim no)
  (in_bom yes)
  (on_board yes)
  (dnp no)
  (fields_autoplaced yes)
  (property "Reference" "R4" (at 97.79 60.9599 0) (effects (font (size 1.27 1.27)) (justify right)))
  (property "Value" "1k" (at 97.79 63.4999 0) (effects (font (size 1.27 1.27)) (justify right)))
  (property "Footprint" "Resistor_THT:R_Axial_DIN0207_L6.3mm_D2.5mm_P5.08mm_Vertical" (at 94.234 61.976 90) (effects (font (size 1.27 1.27)) (hide yes)))
  (property "Datasheet" "~" (at 95.25 62.23 0) (effects (font (size 1.27 1.27)) (hide yes)))
  (property "Description" "Resistor, US symbol" (at 95.25 62.23 0) (effects (font (size 1.27 1.27)) (hide yes)))
  (pin "2")
  (pin "1"))
 (symbol
  (lib_id "Transistor_FET:IRF3205")
  (at 152.4 77.47 0)
  (unit 1)
  (exclude_from_sim no)
  (in_bom yes)
  (on_board yes)
  (dnp no)
  (fields_autoplaced yes)
  (property "Reference" "Q1" (at 158.75 76.1999 0) (effects (font (size 1.27 1.27)) (justify left)))
  (property "Value" "IRF3205" (at 158.75 78.7399 0) (effects (font (size 1.27 1.27)) (justify left)))
  (property "Footprint" "Package_TO_SOT_THT:TO-220-3_Vertical" (at 157.48 79.375 0) (effects (font (size 1.27 1.27)
    (italic yes)) (justify left) (hide yes)))
  (property "Datasheet" "http://www.irf.com/product-info/datasheets/data/irf3205.pdf" (at 157.48 81.28 0) (effects (font (size 1.27 1.27)) (justify left) (hide yes)))
  (property "Description" "110A Id, 55V Vds, Single N-Channel HEXFET Power MOSFET, 8mOhm Ron, TO-220AB" (at 152.4 77.47 0) (effects (font (size 1.27 1.27)) (hide yes)))
  (pin "1")
  (pin "3")
  (pin "2"))
 (symbol
  (lib_id "Amplifier_Operational:LM358")
  (at 67.31 77.47 0)
  (unit 1)
  (exclude_from_sim no)
  (in_bom yes)
  (on_board yes)
  (dnp no)
  (fields_autoplaced yes)
  (property "Reference" "U1" (at 67.31 67.31 0) (effects (font (size 1.27 1.27))))
  (property "Value" "LM358" (at 67.31 69.85 0) (effects (font (size 1.27 1.27))))
  (property "Footprint" "Package_DIP:DIP-8_W7.62mm" (at 67.31 77.47 0) (effects (font (size 1.27 1.27)) (hide yes)))
  (property "Datasheet" "http://www.ti.com/lit/ds/symlink/lm2904-n.pdf" (at 67.31 77.47 0) (effects (font (size 1.27 1.27)) (hide yes)))
  (property "Description" "Low-Power, Dual Operational Amplifiers, DIP-8/SOIC-8/TO-99-8" (at 67.31 77.47 0) (effects (font (size 1.27 1.27)) (hide yes)))
  (pin "4")
  (pin "6")
  (pin "5")
  (pin "1")
  (pin "2")
  (pin "3")
  (pin "7")
  (pin "8"))
 (symbol
  (lib_id "power:GND")
  (at 41.91 85.09 0)
  (unit 1)
  (exclude_from_sim no)
  (in_bom yes)
  (on_board yes)
  (dnp no)
  (fields_autoplaced yes)
  (property "Reference" "#PWR011" (at 41.91 91.44 0) (effects (font (size 1.27 1.27)) (hide yes)))
  (property "Value" "GND" (at 41.91 90.17 0) (effects (font (size 1.27 1.27))))
  (property "Footprint" "" (at 41.91 85.09 0) (effects (font (size 1.27 1.27)) (hide yes)))
  (property "Datasheet" "" (at 41.91 85.09 0) (effects (font (size 1.27 1.27)) (hide yes)))
  (property "Description" "Power symbol creates a global label with name \"GND\" , ground" (at 41.91 85.09 0) (effects (font (size 1.27 1.27)) (hide yes)))
  (pin "1"))
 (symbol
  (lib_id "Device:R_Potentiometer_US")
  (at 125.73 34.29 270)
  (unit 1)
  (exclude_from_sim no)
  (in_bom yes)
  (on_board yes)
  (dnp no)
  (fields_autoplaced yes)
  (property "Reference" "RV1" (at 125.73 27.94 90) (effects (font (size 1.27 1.27))))
  (property "Value" "100k" (at 125.73 30.48 90) (effects (font (size 1.27 1.27))))
  (property "Footprint" "Connector_PinHeader_2.54mm:PinHeader_1x03_P2.54mm_Vertical" (at 125.73 34.29 0) (effects (font (size 1.27 1.27)) (hide yes)))
  (property "Datasheet" "~" (at 125.73 34.29 0) (effects (font (size 1.27 1.27)) (hide yes)))
  (property "Description" "Potentiometer, US symbol" (at 125.73 34.29 0) (effects (font (size 1.27 1.27)) (hide yes)))
  (pin "2")
  (pin "1")
  (pin "3"))
 (symbol
  (lib_id "power:GND")
  (at 154.94 38.1 0)
  (unit 1)
  (exclude_from_sim no)
  (in_bom yes)
  (on_board yes)
  (dnp no)
  (fields_autoplaced yes)
  (property "Reference" "#PWR01" (at 154.94 44.45 0) (effects (font (size 1.27 1.27)) (hide yes)))
  (property "Value" "GND" (at 154.94 43.18 0) (effects (font (size 1.27 1.27))))
  (property "Footprint" "" (at 154.94 38.1 0) (effects (font (size 1.27 1.27)) (hide yes)))
  (property "Datasheet" "" (at 154.94 38.1 0) (effects (font (size 1.27 1.27)) (hide yes)))
  (property "Description" "Power symbol creates a global label with name \"GND\" , ground" (at 154.94 38.1 0) (effects (font (size 1.27 1.27)) (hide yes)))
  (pin "1"))
 (symbol
  (lib_id "Device:R_US")
  (at 102.87 62.23 180)
  (unit 1)
  (exclude_from_sim no)
  (in_bom yes)
  (on_board yes)
  (dnp no)
  (fields_autoplaced yes)
  (property "Reference" "R6" (at 105.41 60.9599 0) (effects (font (size 1.27 1.27)) (justify right)))
  (property "Value" "10k" (at 105.41 63.4999 0) (effects (font (size 1.27 1.27)) (justify right)))
  (property "Footprint" "Resistor_THT:R_Axial_DIN0207_L6.3mm_D2.5mm_P7.62mm_Horizontal" (at 101.854 61.976 90) (effects (font (size 1.27 1.27)) (hide yes)))
  (property "Datasheet" "~" (at 102.87 62.23 0) (effects (font (size 1.27 1.27)) (hide yes)))
  (property "Description" "Resistor, US symbol" (at 102.87 62.23 0) (effects (font (size 1.27 1.27)) (hide yes)))
  (pin "2")
  (pin "1"))
 (symbol
  (lib_id "Amplifier_Operational:LM358")
  (at 133.35 77.47 0)
  (unit 2)
  (exclude_from_sim no)
  (in_bom yes)
  (on_board yes)
  (dnp no)
  (fields_autoplaced yes)
  (property "Reference" "U1" (at 133.35 67.31 0) (effects (font (size 1.27 1.27))))
  (property "Value" "LM358" (at 133.35 69.85 0) (effects (font (size 1.27 1.27))))
  (property "Footprint" "Package_DIP:DIP-8_W7.62mm" (at 133.35 77.47 0) (effects (font (size 1.27 1.27)) (hide yes)))
  (property "Datasheet" "http://www.ti.com/lit/ds/symlink/lm2904-n.pdf" (at 133.35 77.47 0) (effects (font (size 1.27 1.27)) (hide yes)))
  (property "Description" "Low-Power, Dual Operational Amplifiers, DIP-8/SOIC-8/TO-99-8" (at 133.35 77.47 0) (effects (font (size 1.27 1.27)) (hide yes)))
  (pin "4")
  (pin "6")
  (pin "5")
  (pin "1")
  (pin "2")
  (pin "3")
  (pin "7")
  (pin "8"))
 (sheet_instances
  (path ""
   (page "1"))))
